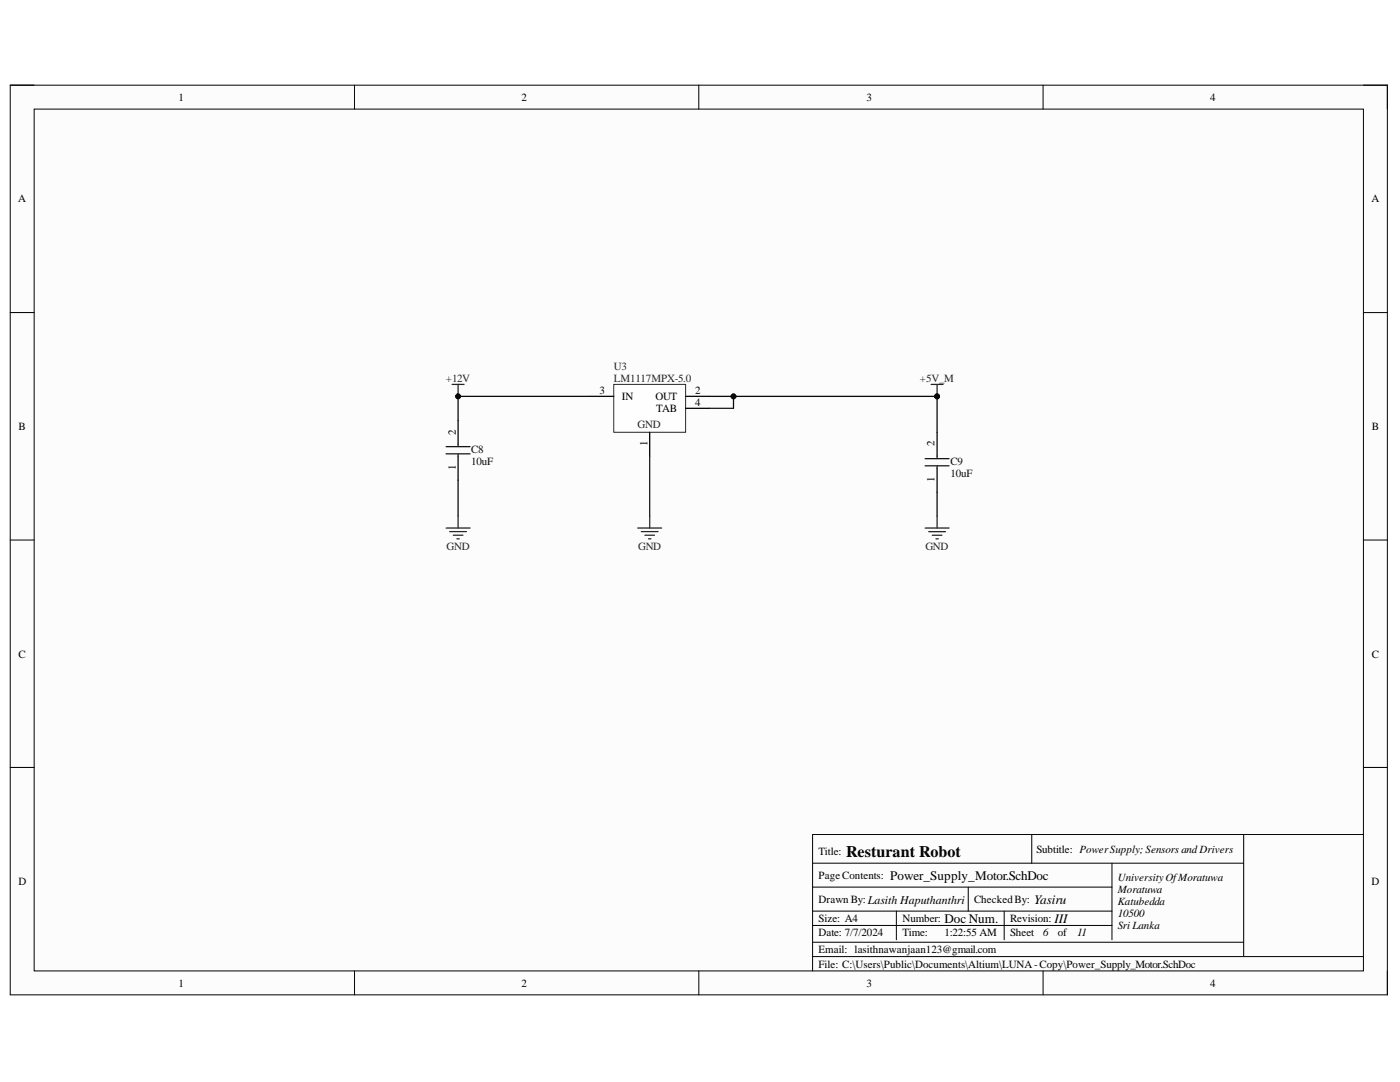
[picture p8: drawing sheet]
<svg xmlns="http://www.w3.org/2000/svg" width="279mm" height="216mm" viewBox="0 0 279 216" stroke-linecap="round" stroke-linejoin="round" font-family="sans-serif">
<path d="M2 17h274.9v181.5h-274.9z" fill-rule="evenodd" fill="#fcfcfc"/>
<path d="M2 17h274.9v181.5h-274.9z" fill="none" stroke="#000" stroke-width=".2"/>
<path d="M6.8 21.8h265.3v171.9h-265.3z" fill-rule="evenodd" fill="#fcfcfc"/>
<g fill="none" stroke="#000" stroke-width=".2">
<path d="M2 17h4.8M70.7 17v4.8M139.5 17v4.8M208.2 17v4.8M272.1 17h4.8v4.8M6.8 21.8h265.3v171.9h-265.3zM2 62.4h4.8M272.1 62.4h4.8M2 107.8h4.8M272.1 107.8h4.8M2 153.1h4.8M272.1 153.1h4.8"/>
<path d="M162.2 177h59.7M162.2 172.2h86M193.2 177v4.8M205.9 166.5v5.7M221.9 172.2v15.3M248.2 166.5v24.4M272.1 166.5h-109.9v27.2M70.8 193.7v4.8M139.5 193.7v4.8M162.2 181.8h59.7M162.2 184.7h59.7M162.2 188h86"/>
<path d="M162.2 190.9h109.9M178.9 181.8v5.7M200.4 181.8v5.7M208.2 193.7v4.8M276.9 193.7v4.8"/>
</g>
<path d="M122.5 76.7h14.3v9.6h-14.3z" fill-rule="evenodd" fill="#fefefe"/>
<path d="M122.5 76.7h14.3v9.6h-14.3z" fill="none" stroke="#262626" stroke-width=".2"/>
<path d="M117.7 79.1h4.8M136.8 79.1h4.8M129.7 86.3v4.7M136.8 81.5h4.8" fill="none" stroke="#000" stroke-width=".25"/>
<g fill="none" stroke="#262626" stroke-width=".25">
<path d="M185.8 76.7h2.4M187 76.7v2.4M89 105.4h4.8M89.7 106.1h3.4M90.5 106.8h1.9M91.2 107.5h.5M91.4 103v2.4M127.3 105.4h4.8M128 106.1h3.3M128.7 106.8h1.9M129.4 107.5h.5M129.7 103v2.4"/>
<path d="M184.6 105.4h4.8M185.3 106.1h3.4M186.1 106.8h1.9M186.8 107.5h.5M187 103v2.4"/>
</g>
<circle cx="187" cy="79.1" r=".48" fill="#0e0e0e"/>
<circle cx="187" cy="79.1" r=".48" fill="none" stroke="#0e0e0e" stroke-width=".2"/>
<path d="M90.2 76.7h2.4M91.4 76.7v2.4" fill="none" stroke="#262626" stroke-width=".25"/>
<circle cx="91.4" cy="79.1" r=".48" fill="#0e0e0e"/>
<circle cx="91.4" cy="79.1" r=".48" fill="none" stroke="#0e0e0e" stroke-width=".2"/>
<path d="M117.7 79.1h-26.3v4.8M91.4 95.8v7.2M187 98.2v4.8" fill="none" stroke="#0e0e0e" stroke-width=".25"/>
<circle cx="91.4" cy="79.1" r=".48" fill="#0e0e0e"/>
<circle cx="91.4" cy="79.1" r=".48" fill="none" stroke="#0e0e0e" stroke-width=".2"/>
<path d="M129.7 91v12M141.6 81.5h4.8" fill="none" stroke="#1c1c1c" stroke-width=".25"/>
<path d="M187 79.1v7.2" fill="none" stroke="#0e0e0e" stroke-width=".25"/>
<circle cx="187" cy="79.1" r=".48" fill="#0e0e0e"/>
<circle cx="187" cy="79.1" r=".48" fill="none" stroke="#0e0e0e" stroke-width=".2"/>
<path d="M141.6 79.1h45.4" fill="none" stroke="#0e0e0e" stroke-width=".25"/>
<circle cx="146.4" cy="79.1" r=".48" fill="#0e0e0e"/>
<circle cx="146.4" cy="79.1" r=".48" fill="none" stroke="#0e0e0e" stroke-width=".2"/>
<circle cx="187" cy="79.1" r=".48" fill="#0e0e0e"/>
<circle cx="187" cy="79.1" r=".48" fill="none" stroke="#0e0e0e" stroke-width=".2"/>
<path d="M146.4 79.1v2.4" fill="none" stroke="#0e0e0e" stroke-width=".25"/>
<circle cx="146.4" cy="79.1" r=".48" fill="#0e0e0e"/>
<circle cx="146.4" cy="79.1" r=".48" fill="none" stroke="#0e0e0e" stroke-width=".2"/>
<path d="M91.4 83.9v4.7M91.4 91v4.8M187 86.3v4.7M187 93.4v4.8" fill="none" stroke="#000" stroke-width=".25"/>
<path d="M89 90.6h4.8M89 89.1h4.8M91.4 88.6v.5M91.4 90.6v.4M184.6 92.9h4.8M184.6 91.5h4.8M187 91v.5M187 92.9v.5" fill="none" stroke="#1c1c1c" stroke-width=".25"/>
<text font-size="3.2" x="168.9" y="171">Resturant Robot</text>
<g font-size="2.6">
<text x="177.7" y="175.5">Power_Supply_Motor.SchDoc</text>
<text x="188.5" y="184.1">Doc Num.</text>
<text x="206.4" y="180.3">Yasiru</text>
<text x="210.5" y="184.1">III</text>
</g>
<g font-size="2.2">
<text x="35.6" y="20.1">1</text>
<text x="104.1" y="20.1">2</text>
<text x="172.9" y="20.1">3</text>
<text x="241.5" y="20.1">4</text>
<text x="3.6" y="40.4">A</text>
<text x="273.7" y="40.4">A</text>
<text x="119.6" y="78.7">3</text>
<text x="124.1" y="79.9">IN</text>
<text x="130.8" y="79.9">OUT</text>
<text x="131" y="82.2">TAB</text>
<text x="138.8" y="78.7">2</text>
<text x="138.8" y="81">4</text>
<text x="3.7" y="85.8">B</text>
<text x="91" y="86.7" transform="rotate(-90 91 86.7)">2</text>
<text x="129.2" y="89" transform="rotate(-90 129.2 89)">1</text>
<text x="186.5" y="89.1" transform="rotate(-90 186.5 89.1)">2</text>
<text x="273.8" y="85.8">B</text>
<text x="91" y="93.7" transform="rotate(-90 91 93.7)">1</text>
<text x="186.5" y="96.2" transform="rotate(-90 186.5 96.2)">1</text>
<text x="3.7" y="131.2">C</text>
<text x="273.8" y="131.2">C</text>
<text x="163.4" y="170.6">Title:</text>
<text x="206.8" y="170.1">Subtitle: PowerSupply;Sensors and Drivers</text>
<text x="3.7" y="176.6">D</text>
<text x="163.4" y="175.4">PageContents:</text>
<text x="223.1" y="175.9">UniversityOfMoratuwa</text>
<text x="223.1" y="178.2">Moratuwa</text>
<text x="273.7" y="176.6">D</text>
<text x="163.4" y="184">Size: A4</text>
<text x="163.4" y="180.2">Drawn By:Lasith Haputhanthri</text>
<text x="180.1" y="184">Number:</text>
<text x="194.4" y="180.2">CheckedBy:</text>
<text x="201.6" y="184">Revision:</text>
<text x="223.1" y="180.7">Katubedda</text>
<text x="223.1" y="183">10500</text>
<text x="223.1" y="185.4">Sri Lanka</text>
<text x="163.4" y="186.9">Date: 7/7/2024</text>
<text x="163.4" y="190.2">Email: lasithnawanjaan123@gmail.com</text>
<text x="180.1" y="186.9">Time:</text>
<text x="188.5" y="186.9">1:22:55 AM</text>
<text x="201.6" y="186.9">Sheet</text>
<text x="208.2" y="186.9">6</text>
<text x="211.1" y="186.9">of</text>
<text x="214.9" y="186.9">11</text>
<text x="35.6" y="196.9">1</text>
<text x="104.1" y="196.9">2</text>
<text x="163.4" y="193.1">File: C:\Users\Public\Documents\Altium\LUNA-Copy\Power_Supply_Motor.SchDoc</text>
<text x="172.9" y="196.9">3</text>
<text x="241.5" y="196.9">4</text>
</g>
<g font-size="2.2" fill="#262626">
<text x="89" y="76.2">+12V</text>
<text x="122.5" y="73.9">U3</text>
<text x="122.5" y="76.2">LM1117MPX-5.0</text>
<text x="183.6" y="76.2">+5V_M</text>
<text x="127.3" y="85.4">GND</text>
<text x="89.1" y="109.7">GND</text>
<text x="127.3" y="109.7">GND</text>
<text x="184.7" y="109.7">GND</text>
</g>
<g font-size="2.2" fill="#0e0e0e">
<text x="94" y="90.3">C8</text>
<text x="94" y="92.7">10uF</text>
<text x="189.7" y="92.7">C9</text>
<text x="189.7" y="95.2">10uF</text>
</g>
</svg>
